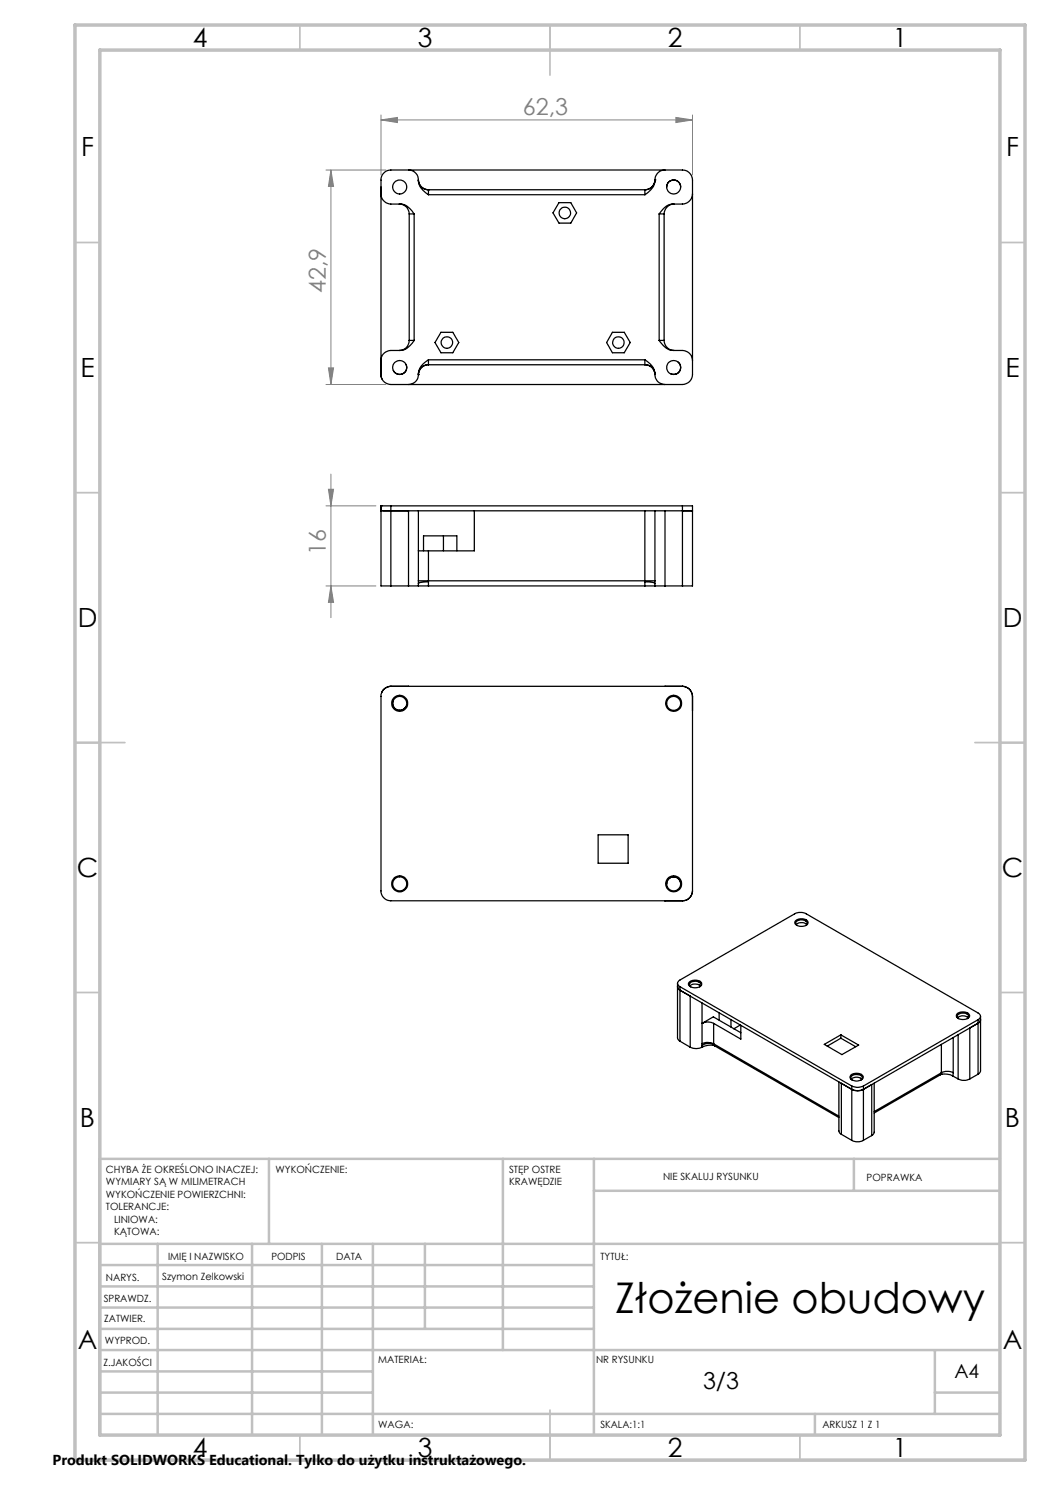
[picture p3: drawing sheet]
<svg xmlns="http://www.w3.org/2000/svg" width="210mm" height="297mm" viewBox="0 0 210 297" stroke-linecap="round" stroke-linejoin="round" font-family="sans-serif">
<g fill="none" stroke="#808080" stroke-width=".2">
<path d="M65.2 34h12M66.2 34v42.9M66.2 34l.5 3.3h-1zM76.2 24l3.3-.5v1zM76.2 23v12M76.2 24h62.3M135.2 23.5l3.3 .5-3.3 .5zM138.5 23v12M65.2 76.9h12M65.7 73.6h1l-.5 3.3zM65.7 97.9h1l-.5 3.3zM66.2 94.8v28.7"/>
<path d="M65.2 101.2h10M65.2 117.2h10M66.2 117.2l.5 3.3h-1z"/>
</g>
<g fill="none" stroke="#c0c0c0" stroke-width=".35">
<path d="M60 5v5M110 5v10M160 5v5M15 48.5h5M200 48.5h5M15 98.5h5M200 98.5h5M15 148.5h10M195 148.5h10M15 198.5h5M200 198.5h5M15 248.5h5"/>
<path d="M200 248.5h5M60 287v5M110 282v10M160 287v5"/>
</g>
<g fill="none" stroke="#c0c0c0" stroke-width=".5">
<path d="M53.8 231.8v17M100.6 231.8v38.2M118.8 231.8v55.2M118.8 238.2h81.2M170.8 231.8v6.4M200 231.8h-180v55.2M20 248.8h180M20 257.3h98.8M20 253h98.8M31.5 248.8v38.2M50.4 248.8v38.2M64.4 248.8v38.2"/>
<path d="M74.6 248.8v38.2M85 248.8v17M20 265.8h98.8M20 261.5h98.8M20 278.5h54.6M20 274.3h54.6M20 270h180M187 278.5h13M187 270v12.8M20 282.8h180M163 282.8v4.2"/>
</g>
<path d="M15 5h190v287h-190zM20 10h180v277h-180z" fill="none" stroke="#c0c0c0" stroke-width=".7"/>
<g fill="#808080">
<path d="M66.2 34l.5 3.3h-1zM65.7 73.6h1l-.5 3.3z"/>
<path d="M65.7 97.9h1l-.5 3.3zM66.2 117.2l.5 3.3h-1z"/>
<path d="M76.2 24l3.3-.5v1zM135.2 23.5l3.3 .5-3.3 .5z"/>
</g>
<g fill="none" stroke="#000" stroke-width=".25">
<path d="M76.2 38.8a2.02 2.02 0 0 0 2 2 4.7 4.7 0 0 1 2.9 .3l.9 .6 .8 1.1M81.7 34a1.97 1.97 0 0 1 2 2M83.7 36a3.3 3.3 0 0 0 2 2.9M83.7 36a1.97 1.97 0 0 0 2 2M85.7 38v.9M85.7 38h.1M85.7 38.9h43.3M85.7 38h43.3M129 38h.1M129 38v.9M131 36h.1M131 36a1.97 1.97 0 0 1 2-2h3.5a2.02 2.02 0 0 1 2 2v38.9a2.03 2.03 0 0 1-2 2h-58.3a1.97 1.97 0 0 1-2-2"/>
<path d="M131 36a3.5 3.5 0 0 1-2 2.9M131 36a1.97 1.97 0 0 1-2 2M132.9 34h-54.7a1.97 1.97 0 0 0-2 2v38.9M133.3 37.4a1.39 1.39 0 0 1 1.4-1.4 1.39 1.39 0 0 1 1.4 1.4M138.5 38.8a2.1 2.1 0 0 1-2 2 4.6 4.6 0 0 0-2.9 .3l-.9 .6-.9 1.1M79.8 40.8a1.97 1.97 0 0 1 2 2M81.8 42.8h1M81.8 42.8v25.3M82.8 42.8v25.3M111.8 40.5h2.4l1.1 2.1-1.1 2h-2.4l-1.2-2zM131.8 42.8h1M131.8 42.8v25.3"/>
<path d="M132.8 42.8v25.3M134.8 40.8a2.02 2.02 0 0 0-2 2M76.2 74.9l.2 .9M81.2 72.9a1.4 1.4 0 0 1-.7 1.9 1.4 1.4 0 0 1-1.8-.7M81.8 68.1a1.97 1.97 0 0 1-2 2M81.8 68.1h1M82.8 68.1a4 4 0 0 1-2.8 2h-1.8a1.97 1.97 0 0 0-2 2M83.7 74.9h.1M83.7 74.9a1.97 1.97 0 0 1-2 2M85.7 72a3.4 3.4 0 0 0-2 2.9M85.7 72v.9M85.7 72.9a1.97 1.97 0 0 0-2 2"/>
<path d="M85.7 73a2.02 2.02 0 0 0-2 1.9M85.7 72.9v.1M85.7 72h43.3M85.7 73h43.3M88.2 66.5h2.4l1.2 2-1.2 2.1h-2.4l-1.2-2.1zM122.5 66.5h2.3l1.2 2-1.2 2.1h-2.3l-1.2-2.1zM129 72a3.4 3.4 0 0 1 2 2.9M129 72.9a1.97 1.97 0 0 1 2 2M129 72v.9M129 73a1.97 1.97 0 0 1 2 1.9M129 72.9v.1M131 74.9a1.97 1.97 0 0 0 2 2"/>
<path d="M131.8 68.1a4 4 0 0 0 2.9 2h1.8a2.02 2.02 0 0 1 2 2M131.8 68.1h1M132.8 68.1a2.03 2.03 0 0 0 2 2M134.2 74.8l.5 .1M135.6 72.4a1.41 1.41 0 0 1 .4 1.6 1.41 1.41 0 0 1-1.3 .9M76.2 101.2h2M76.2 102.2h.1M76.2 101.2h.1M76.2 102.2h2M76.2 101.2v16h2M76.6 102.2h1.6M78.2 101.2v16"/>
<path d="M78.2 102.2h58.3M78.2 101.2h58.3M78.2 117.2h3.5M81.7 117.2h2M81.7 102.2v15M83.7 116.2h47.3M83.7 110.2h2M83.7 117.2h2M83.7 102.2v15M84.7 110.2v-3h6.7v3M85.7 116.3l-.4 .1a2.15 2.15 0 0 0-1.6 .3M85.7 116.3v.9"/>
<path d="M85.7 117.2h43.3M85.7 110.2v6.1M88.7 107.2v3M94.9 102.2v8h-9.2M129 116.3l.3 .1a2.15 2.15 0 0 1 1.7 .3M129 116.3v.9M129 117.2h2M129 102.2v14.1M131 117.2h2M131 102.2v15M133 102.2v15M133 117.2h3.5"/>
<path d="M136.5 102.2h.1M136.5 102.2h2M136.5 101.2h2v16h-2M136.5 101.2v16M76.7 138l.5-.5 1-.2h58.3a2.02 2.02 0 0 1 2 2v38.9a2.04 2.04 0 0 1-2 2h-58.3a1.97 1.97 0 0 1-2-2v-39.3zM78.2 137.3l-1.3 .4-.6 .8M78.6 140.2a1.39 1.39 0 0 0 .8 1.7 1.39 1.39 0 0 0 1.8-.6M119.6 167h6v5.6h-6zM133.3 176.8a1.39 1.39 0 0 1 1.4-1.4 1.39 1.39 0 0 1 1.4 1.4M135.5 197.3l.1 .4 .4 .3M135.5 196.7v10.9l.5 .6M136 197.3a.7 .7 0 0 1-.5-.6 .7 .7 0 0 1 .5-.7l22.9-13.2a2.54 2.54 0 0 1 2.4 0l34.3 19.8a.7 .7 0 0 1 .5 .7 .7 .7 0 0 1-.5 .6"/>
<path d="M136 198l34.4 19.9a2.54 2.54 0 0 0 2.3 0M136 197.3l34.4 19.9M136 197.3v10.9M136 198l2 1.2v10.2M137.9 196.4a1.72 1.72 0 0 1 2.4 .3 1.09 1.09 0 0 1-1.4 .9 .89 .89 0 0 1-1.1-1.1zM138 197.2a1.63 1.63 0 0 1 2.1 0M138.1 197.4a.57 .57 0 0 1-.2-.7 .57 .57 0 0 1 .6-.4 1.14 1.14 0 0 1 1.7 .8l-.3 .3M159 184.3a1.7 1.7 0 0 1 2.6 .1 1.38 1.38 0 0 1-2 .8l-.6-.4zM159.2 184.9a1.63 1.63 0 0 1 2.2 0M159.4 185.1a.57 .57 0 0 1-.2-.7 .57 .57 0 0 1 .6-.4 1.14 1.14 0 0 1 1.6 .8l-.2 .3M136 208.2l2 1.2M138 209.4a2.62 2.62 0 0 0 2.4 0"/>
<path d="M140.4 204.7a2.54 2.54 0 0 1 2.3 0M140.4 204.7h.1M140.4 208.8a2.54 2.54 0 0 1 2.3 0l25.1 14.4M140.4 204.7l2.3-1.3 5.5 3.1M140.4 200.6v8.8M140.5 209.4h-.1M142.7 208.9a1.94 1.94 0 0 0-2.3 .3l.1 .2M142.7 208.9l.2 .3M142.7 204.7v4.2M142.7 204.7l5.5 3.1v-2.7M142.9 209.2l-.3-.1a3.6 3.6 0 0 0-2.1 .3M142.9 209.2l24.9 14.3"/>
<path d="M143.8 202.6v1.4M146.2 203.9v1.5M148.1 205l-1.3 .8M164.9 208.9l3.3-1.9 3.5 2-3.3 1.9zM167.8 216.4v9.8l.1 .4 .4 .3M168.2 207v.6M168.2 207.6l2.9 1.7M168.2 207.6l-2.7 1.6M168.2 216.7h.1M168.3 216.7v10.2M170.2 215a1.77 1.77 0 0 1 2.4 .3 1.24 1.24 0 0 1-1.7 .8 .71 .71 0 0 1-.8-.3 .71 .71 0 0 1 .1-.8zM170.3 215.8a1.63 1.63 0 0 1 2.1 0"/>
<path d="M170.4 217.2a2.54 2.54 0 0 0 2.3 0M170.4 217.2v10.9M170.4 216a.58 .58 0 0 1-.2-.7 .58 .58 0 0 1 .7-.4 1.17 1.17 0 0 1 1.6 .8l-.3 .3M172.7 217.2v10.9M172.7 217.9l1.6-1v10.2M174.8 216.6v9.8l-.5 .7M188.1 214.9l.4-.1a3.5 3.5 0 0 1 2 .4M188.1 214.9l-13.3 7.7M188.3 214.6a2.62 2.62 0 0 1 2.3 0M188.3 214.6l-.2 .3M188.3 208.9v5.7M188.3 214.6l-13.5 7.7"/>
<path d="M190.5 215.2l1.1 .6M190.6 214.6l-.1 .6M190.6 207.5v7.1M191.5 202.7a1.77 1.77 0 0 1 2.4 .4 1.24 1.24 0 0 1-1.7 .8 .69 .69 0 0 1-.8-.3 .69 .69 0 0 1 .1-.9zM191.5 203.5a1.63 1.63 0 0 1 2.1 0M191.6 215.8a2.54 2.54 0 0 0 2.4 0M191.6 206.9v8.9M191.7 203.7a.58 .58 0 0 1-.2-.7 .58 .58 0 0 1 .6-.3 1.17 1.17 0 0 1 1.6 .7l-.2 .3M194 205.6v10.2M195.6 203.9l-22.9 13.3M195.6 203.9v10.9M195.6 214.8l-1.6 1"/>
<path d="M196.1 203.9l-.1 .4-.4 .3-22.9 13.3M196.1 203.3v10.9l-.5 .6M168.3 226.9l2.1 1.2M170.4 228.1a2.54 2.54 0 0 0 2.3 0M174.3 227.1l-1.6 1"/>
<circle cx="79.9" cy="37.4" r="1.41"/>
<circle cx="134.7" cy="37.4" r="1.38"/>
<circle cx="113" cy="42.6" r="1.15"/>
<circle cx="79.9" cy="73.5" r="1.41"/>
<circle cx="89.4" cy="68.5" r="1.16"/>
<circle cx="123.7" cy="68.5" r="1.15"/>
<circle cx="134.7" cy="73.5" r="1.41"/>
<circle cx="79.9" cy="140.7" r="1.41"/>
<circle cx="80" cy="140.7" r="1.61"/>
<circle cx="134.7" cy="140.7" r="1.61"/>
<circle cx="134.7" cy="140.7" r="1.4"/>
<circle cx="79.9" cy="176.8" r="1.41"/>
<circle cx="80" cy="176.8" r="1.59"/>
<circle cx="134.7" cy="176.8" r="1.59"/>
<circle cx="134.7" cy="176.8" r="1.4"/>
</g>
<text font-size="8.5" x="123" y="262.6">Złożenie obudowy</text>
<g font-size="5.3">
<text x="38.5" y="9.5">4</text>
<text x="83.5" y="9.5">3</text>
<text x="133.6" y="9.5">2</text>
<text x="178.6" y="9.5">1</text>
<text x="16.2" y="31.2">F</text>
<text x="201.2" y="31.2">F</text>
<text x="16.1" y="75.5">E</text>
<text x="201.1" y="75.5">E</text>
<text x="15.5" y="125.5">D</text>
<text x="200.5" y="125.5">D</text>
<text x="15.4" y="175.5">C</text>
<text x="200.4" y="175.5">C</text>
<text x="16" y="225.5">B</text>
<text x="201" y="225.5">B</text>
<text x="15.5" y="269.7">A</text>
<text x="200.5" y="269.7">A</text>
<text x="38.5" y="291.5">4</text>
<text x="83.5" y="291.5">3</text>
<text x="133.6" y="291.5">2</text>
<text x="178.6" y="291.5">1</text>
</g>
<g font-size="4.7" fill="#808080">
<text x="104.6" y="23">62,3</text>
<text x="65.2" y="58.6" transform="rotate(-90 65.2 58.6)">42,9</text>
<text x="65.2" y="111" transform="rotate(-90 65.2 111)">16</text>
</g>
<text font-size="4.7" x="140.6" y="277.9">3/3</text>
<text font-size="3.9" x="190.9" y="275.5">A4</text>
<text font-size="2.9" x="10.5" y="292.9">Produkt SOLIDWORKS Educational. Tylko do użytku instruktażowego.</text>
<g font-size="2">
<text x="21.2" y="234.6">CHYBA ŻE OKREŚLONO INACZEJ:</text>
<text x="21.2" y="237.1">WYMIARY SĄ W MILIMETRACH</text>
<text x="21.2" y="239.6">WYKOŃCZENIE POWIERZCHNI:</text>
<text x="55.1" y="234.6">WYKOŃCZENIE:</text>
<text x="101.8" y="234.6">STĘP OSTRE</text>
<text x="101.8" y="237.1">KRAWĘDZIE</text>
<text x="132.6" y="236">NIE SKALUJ RYSUNKU</text>
<text x="173.3" y="236.2">POPRAWKA</text>
<text x="21.2" y="242.1">TOLERANCJE:</text>
<text x="22.8" y="244.6">LINIOWA:</text>
<text x="22.8" y="247.1">KĄTOWA:</text>
<text x="33.6" y="251.9">IMIĘ I NAZWISKO</text>
<text x="54.3" y="251.9">PODPIS</text>
<text x="67.2" y="251.9">DATA</text>
<text x="120.1" y="251.9">TYTUŁ:</text>
<text x="21.2" y="256.1">NARYS.</text>
<text x="32.4" y="255.9">Szymon Zelkowski</text>
<text x="20.7" y="260.3">SPRAWDZ.</text>
<text x="20.8" y="264.4">ZATWIER.</text>
<text x="21" y="268.8">WYPROD.</text>
<text x="20.7" y="273.1">Z.JAKOŚCI</text>
<text x="75.6" y="272.5">MATERIAŁ:</text>
<text x="119.2" y="272.7">NR RYSUNKU</text>
<text x="75.6" y="285.5">WAGA:</text>
<text x="120.1" y="285.6">SKALA:1:1</text>
<text x="164.5" y="285.6">ARKUSZ 1 Z 1</text>
</g>
</svg>
